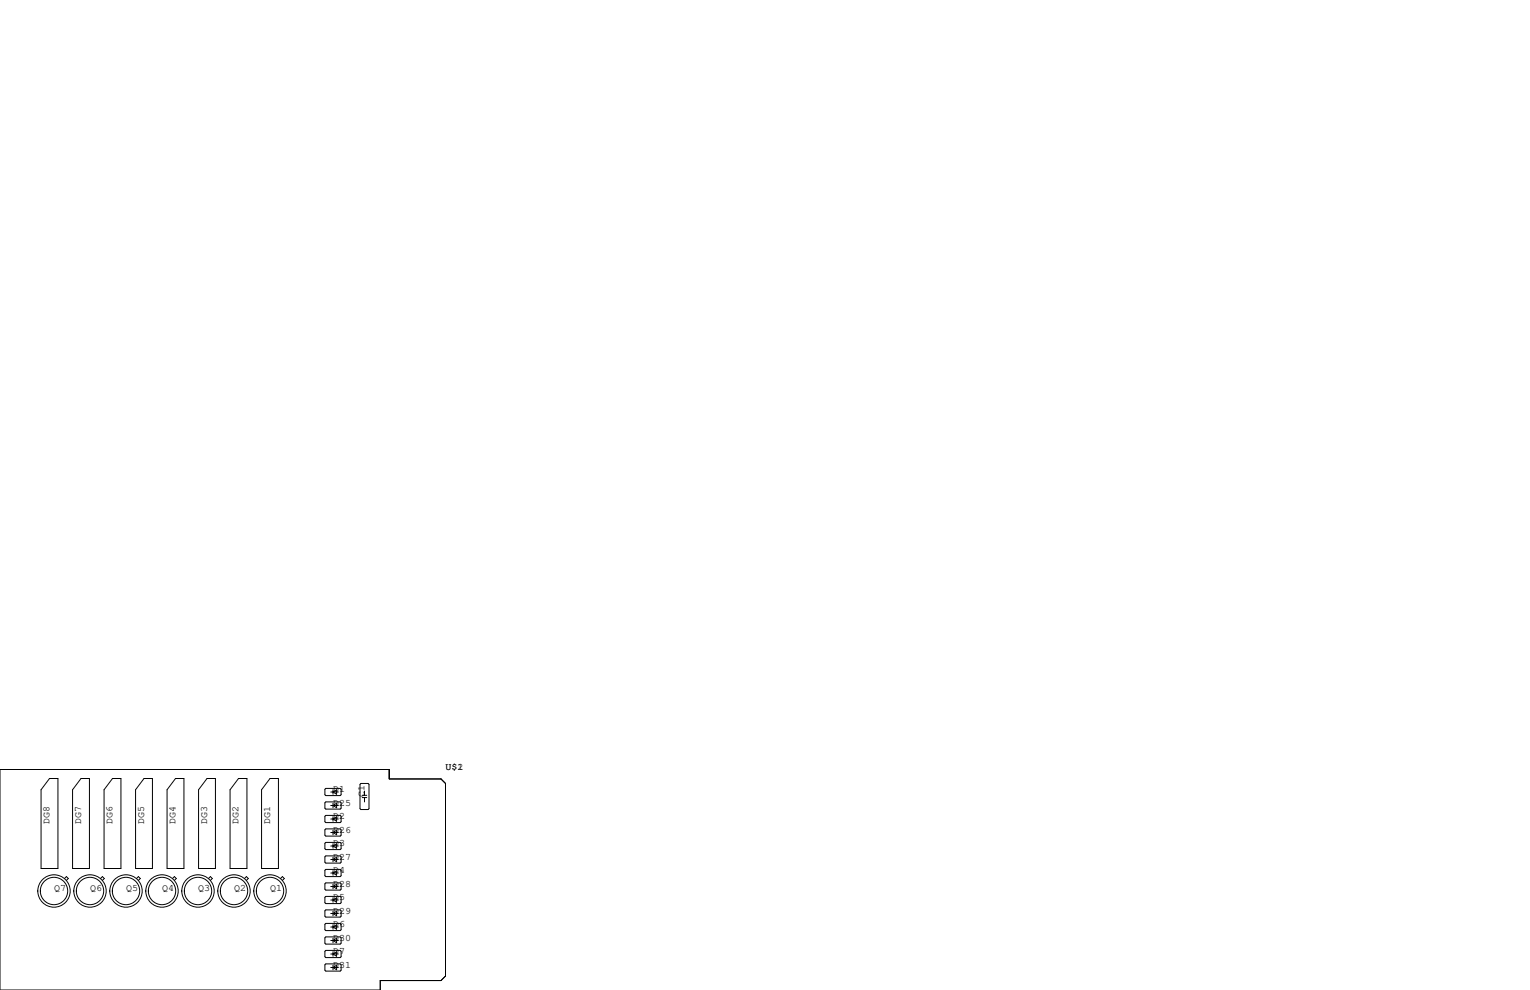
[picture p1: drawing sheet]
<svg xmlns="http://www.w3.org/2000/svg" width="432mm" height="279mm" viewBox="0 0 432 279" stroke-linecap="round" stroke-linejoin="round" font-family="sans-serif">
<g fill="none" stroke="#000" stroke-width=".28">
<path d="M0 217.2h109.9v2.6h14.6l1.2 1.3v54.4l-1.2 1.2h-17.2v2.7h-107.3zM14 219.7h2.4v25.4h-4.8v-22.2zM22.9 219.7h2.3v25.4h-4.7v-22.2zM31.8 219.7h2.3v25.4h-4.7v-22.2zM40.6 219.7h2.4v25.4h-4.7v-22.2zM49.5 219.7h2.4v25.4h-4.8v-22.2zM58.4 219.7h2.4v25.4h-4.8v-22.2zM67.3 219.7h2.4v25.4h-4.8v-22.2zM76.2 219.7h2.4v25.4h-4.8v-22.2zM91.9 222.5h4.1l.3 .3v1.5l-.3 .2h-4.1l-.2-.2v-1.5zM91.9 226.3h4.1l.3 .3v1.5l-.3 .2h-4.1l-.2-.2v-1.5zM91.9 230.1h4.1l.3 .3v1.5l-.3 .3h-4.1l-.2-.3v-1.5z"/>
<path d="M91.9 233.9h4.1l.3 .3v1.5l-.3 .3h-4.1l-.2-.3v-1.5zM91.9 237.7h4.1l.3 .3v1.5l-.3 .3h-4.1l-.2-.3v-1.5zM93.3 223.5h2.2M93.3 227.3h2.2M93.3 231.1h2.2M93.3 234.9h2.2M93.3 238.8h2.2M94 223.5l1-.6v1.3zM94 227.3l1-.6v1.3zM94 231.1l1-.6v1.3zM94 234.9l1-.6v1.3zM94 238.8l1-.7v1.3z"/>
<path d="M94 222.9v1.3M94 226.7v1.3M94 230.5v1.3M94 234.3v1.3M94 238.1v1.3M101.9 221.1h2l.2 .3v6.8l-.2 .3h-2l-.3-.3v-6.8zM102.2 225.1h1.3M102.2 224.5h1.3M102.9 223.3v1.2M102.9 225.1v1.2M18.2 247.9l.5-.5 .6 .5-.6 .6M28.4 247.9l.5-.5 .5 .5-.5 .6"/>
<path d="M38.5 247.9l.6-.5 .5 .5-.5 .6M48.7 247.9l.5-.5 .6 .5-.6 .6M58.9 247.9l.5-.5 .5 .5-.5 .6M69 247.9l.5-.5 .6 .5-.6 .6M79.2 247.9l.5-.5 .5 .5-.5 .6M91.7 245.6l.2-.2h4.1l.3 .2v1.5l-.3 .3h-4.1l-.2-.3zM91.7 249.4l.2-.2h4.1l.3 .2v1.6l-.3 .2h-4.1l-.2-.2zM91.7 253.2l.2-.2h4.1l.3 .2v1.6l-.3 .2h-4.1l-.2-.2zM91.7 257l.2-.2h4.1l.3 .2v1.6l-.3 .2h-4.1l-.2-.2zM91.9 241.6h4.1l.3 .2v1.5l-.3 .3h-4.1l-.2-.3v-1.5zM93.3 242.6h2.2M93.3 246.4h2.2"/>
<path d="M93.3 250.2h2.2M93.3 254h2.2M93.3 257.8h2.2M94 242.6l1-.7v1.3zM94 246.4l1-.7v1.3zM94 250.2l1-.6v1.2zM94 254l1-.6v1.2zM94 257.8l1-.6v1.2zM94 241.9v1.3M94 245.7v1.3M94 249.6v1.2M94 253.4v1.2"/>
<path d="M94 257.2v1.2M91.7 268.5l.2-.3h4.1l.3 .3v1.5l-.3 .3h-4.1l-.2-.3zM91.7 260.9l.2-.3h4.1l.3 .3v1.5l-.3 .2h-4.1l-.2-.2zM91.7 264.7l.2-.3h4.1l.3 .3v1.5l-.3 .2h-4.1l-.2-.2zM91.7 272.3l.2-.3h4.1l.3 .3v1.5l-.3 .3h-4.1l-.2-.3zM93.3 269.2h2.2M93.3 273h2.2M93.3 261.6h2.2M93.3 265.4h2.2M94 261.6l1-.6v1.3zM94 265.4l1-.6v1.3zM94 269.2l1-.6v1.3z"/>
<path d="M94 273l1-.6v1.3zM94 261v1.3M94 264.8v1.3M94 268.6v1.3M94 272.4v1.3"/>
<circle cx="15.2" cy="251.5" r="3.9"/>
<circle cx="15.2" cy="251.5" r="4.6"/>
<circle cx="25.4" cy="251.5" r="3.9"/>
<circle cx="25.4" cy="251.5" r="4.6"/>
<circle cx="35.6" cy="251.5" r="4.6"/>
<circle cx="35.6" cy="251.5" r="3.9"/>
<circle cx="45.7" cy="251.5" r="3.9"/>
<circle cx="45.7" cy="251.5" r="4.6"/>
<circle cx="55.9" cy="251.5" r="3.9"/>
<circle cx="55.9" cy="251.5" r="4.6"/>
<circle cx="66" cy="251.5" r="3.9"/>
<circle cx="66" cy="251.5" r="4.6"/>
<circle cx="76.2" cy="251.5" r="3.9"/>
<circle cx="76.2" cy="251.5" r="4.6"/>
</g>
<g font-size="2.8">
<text x="125.7" y="217.2">U$1</text>
<text x="129.1" y="217.2">2</text>
<text x="94" y="223.5">D1</text>
<text x="94" y="227.3">D25</text>
<text x="102.9" y="224.8" transform="rotate(-90 102.9 224.8)">C1</text>
<text x="14" y="232.4" transform="rotate(-90 14 232.4)">DG8</text>
<text x="22.9" y="232.4" transform="rotate(-90 22.9 232.4)">DG7</text>
<text x="31.7" y="232.4" transform="rotate(-90 31.7 232.4)">DG6</text>
<text x="40.6" y="232.4" transform="rotate(-90 40.6 232.4)">DG5</text>
<text x="49.5" y="232.4" transform="rotate(-90 49.5 232.4)">DG4</text>
<text x="58.4" y="232.4" transform="rotate(-90 58.4 232.4)">DG3</text>
<text x="67.3" y="232.4" transform="rotate(-90 67.3 232.4)">DG2</text>
<text x="76.2" y="232.4" transform="rotate(-90 76.2 232.4)">DG1</text>
<text x="94" y="231.1">D2</text>
<text x="94" y="234.9">D26</text>
<text x="94" y="238.8">D3</text>
<text x="94" y="242.6">D27</text>
<text x="15.2" y="251.5">Q7</text>
<text x="25.4" y="251.5">Q6</text>
<text x="35.6" y="251.5">Q5</text>
<text x="45.7" y="251.5">Q4</text>
<text x="55.9" y="251.5">Q3</text>
<text x="66" y="251.5">Q2</text>
<text x="76.2" y="251.5">Q1</text>
<text x="94" y="246.4">D4</text>
<text x="94" y="250.2">D28</text>
<text x="94" y="254">D5</text>
<text x="94" y="257.8">D29</text>
<text x="94" y="261.6">D6</text>
<text x="94" y="269.2">D7</text>
<text x="94" y="265.4">D30</text>
<text x="94" y="273">D31</text>
</g>
</svg>
